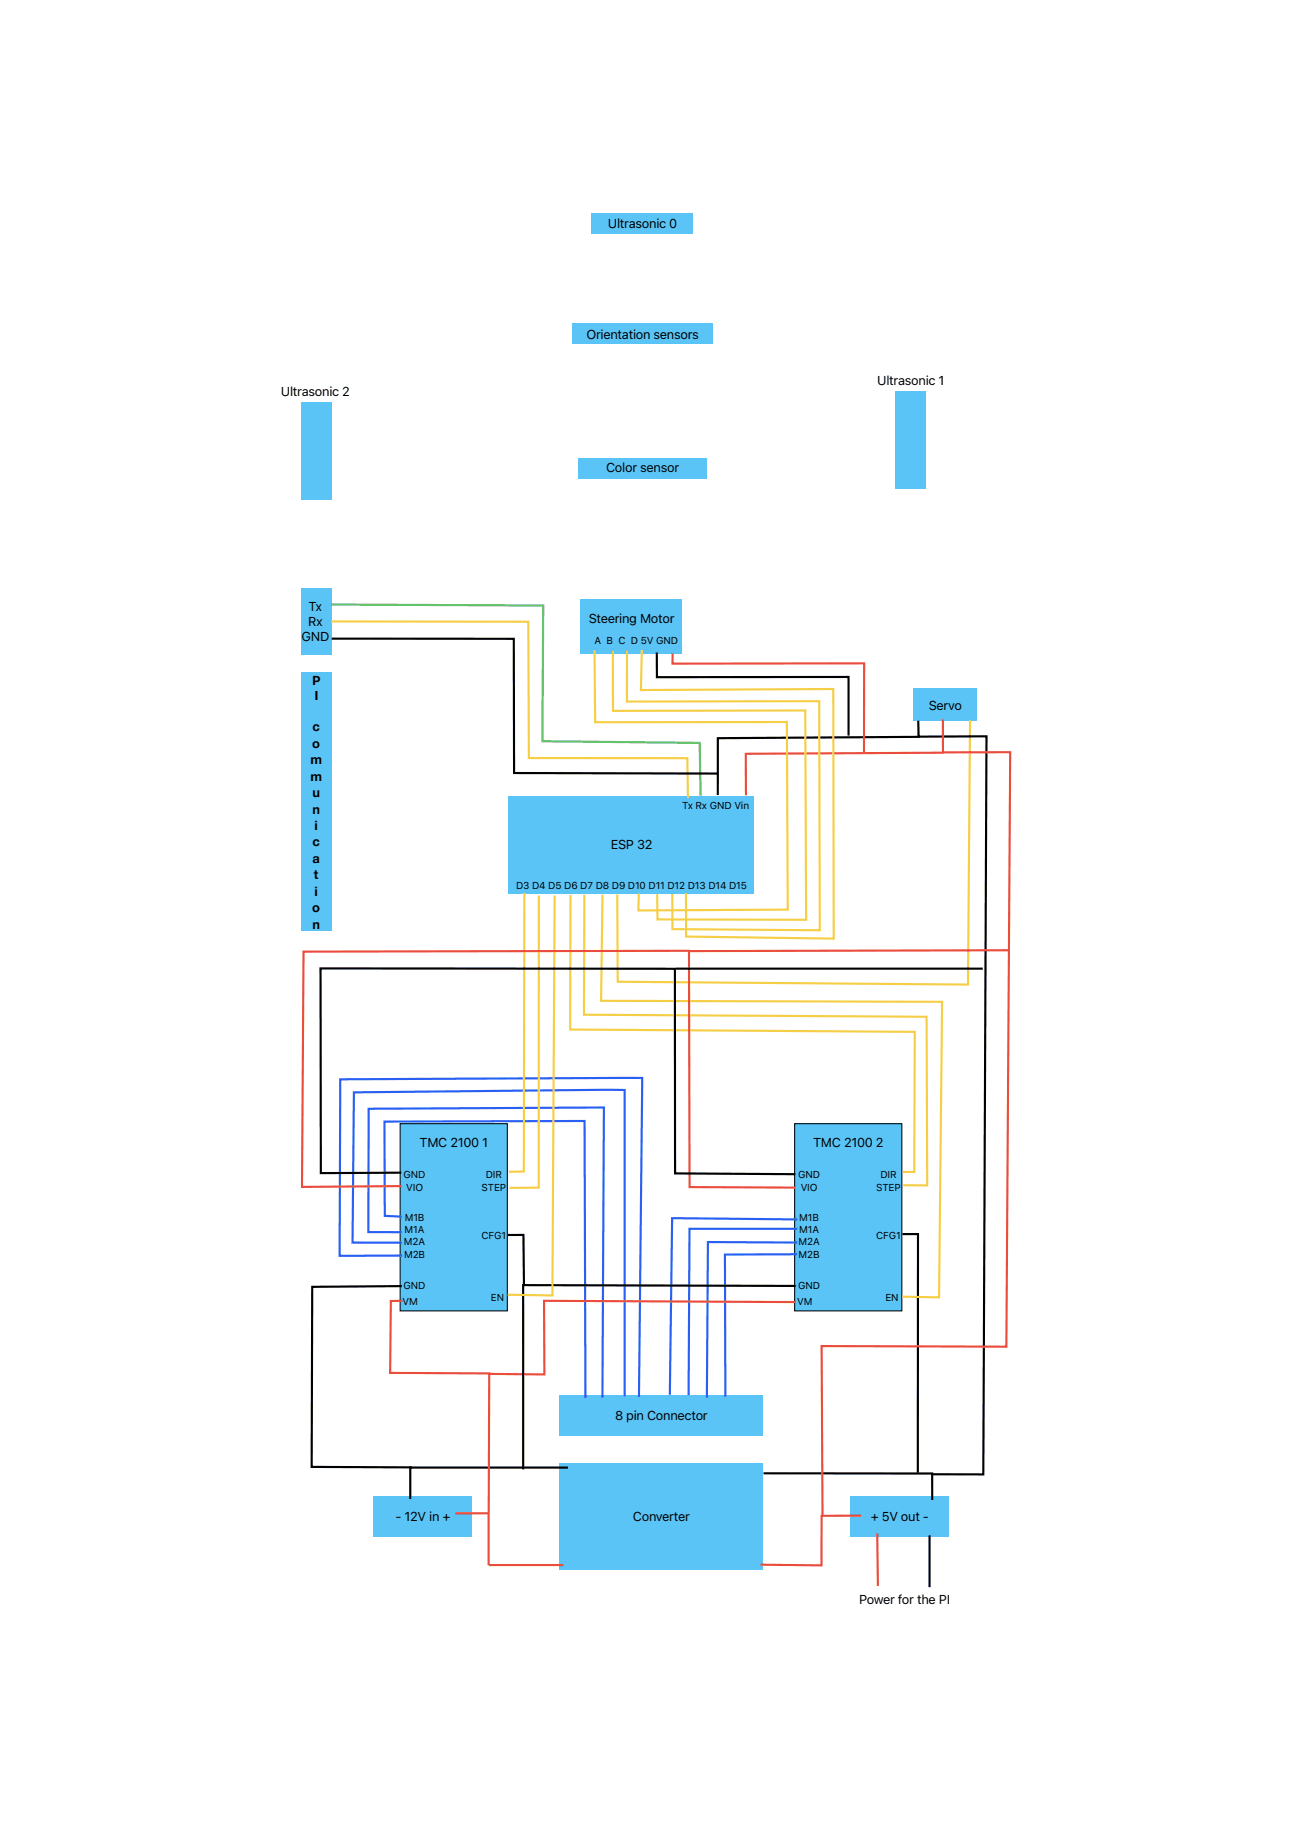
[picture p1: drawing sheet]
<svg xmlns="http://www.w3.org/2000/svg" width="210mm" height="297mm" viewBox="0 0 210 297" stroke-linecap="round" stroke-linejoin="round" font-family="sans-serif">
<path d="M65.2 183.1h17.4v30.4h-17.4z" fill="#5ac4f6"/>
<path d="M65.2 183.1h17.4v30.4h-17.4z" fill="none" stroke="#000" stroke-width=".16"/>
<g fill="#5ac4f6">
<path d="M91.1 227.3h33.2v6.6h-33.2z"/>
<path d="M91.1 238.3h33.2v17.5h-33.2z"/>
<path d="M60.9 243.7h16v6.7h-16z"/>
<path d="M138.5 243.7h16.1v6.7h-16.1z"/>
</g>
<path d="M66.7 239.1h25.8M66.8 238.9v5.3M124.4 240h27.4l.1 4.3" fill="none" stroke="#000" stroke-width=".35"/>
<path d="M74.2 246.5h5.4M79.6 246.5v8.5M79.6 255h12.2M140.3 246.9h-6.5v8.1l-9.9-.1" fill="none" stroke="#ea4d3d" stroke-width=".35"/>
<path d="M129.4 183.1h17.5v30.4h-17.5z" fill="#5ac4f6"/>
<path d="M129.4 183.1h17.5v30.4h-17.5z" fill="none" stroke="#000" stroke-width=".16"/>
<path d="M65.5 209.5l-14.6 .1-.1 29.4h16.3M82.7 201.2h2.6l.1 8.2M129.6 209.5l-44.4-.2v30.1M147 201h2.5v38.9" fill="none" stroke="#000" stroke-width=".35"/>
<path d="M65.5 211.9h-1.8l-.1 11.7 16.1 .1-.1 22.8M129.6 212.1l-41-.2 .1 12-9-.1" fill="none" stroke="#ea4d3d" stroke-width=".35"/>
<path d="M65.4 198.2l-2.7-.1-.1-15.4 32.6-.1 .2 45.1M129.9 198.6l-20.4-.2-.4 28.8M65.4 200.7h-5.4l.1-20.1 38.3-.2-.3 47.3M65.5 202.4h-8.1l.3-24.5 44.1-.3v49.9M65.5 204.5l-10.2 .1 .1-28.8 49.2-.2-.5 52M129.9 204.3l-11.8 .1 .1 23.1M129.9 202.4l-14.6-.1-.2 25.4M129.9 200.2h-17.6l-.1 27.1" fill="none" stroke="#295ff4" stroke-width=".35"/>
<path d="M82.9 129.6h40v15.9h-40z" fill="#5ac4f6"/>
<path d="M85.4 145.5l-.1 45.3-2.4 .1M87.8 145.9v47.6h-4.8M90.3 145.9l-.3 65.1-7.3-.1M92.9 145.8v21.9l56.1 .4-.1 22.8h-1.8M95.2 145.7l-.1 19.6 55.8 .3 .1 27.5h-3.9M98.1 145.7l-.2 17.3 55.6 .2-.5 48.1-6-.1" fill="none" stroke="#f6ce46" stroke-width=".35"/>
<path d="M148.8 112.2h10.3v5.2h-10.3z" fill="#5ac4f6"/>
<path d="M158 117.3l-.3 43.1-57.1-.5-.1-14.2" fill="none" stroke="#f6ce46" stroke-width=".35"/>
<path d="M149.6 117.4v2.6l11.1-.1-.5 120.3h-8.2M149.8 120l-32.9 .3v9.2M160.1 157.8h-50M65.4 191l-13.1 .1-.1-33.3h57.7l.1 33.3 19.5 .2" fill="none" stroke="#000" stroke-width=".35"/>
<path d="M153.6 117.2v5.4l11-.1-.7 96.9-30.1-.1 .2 27.7M153.7 122.6l-32.2 .2v6.8M164.2 154.8l-51.8 .1M65.4 193.2l-16.2 .1 .2-38.3 62.8-.1 .1 38.5 17.2 .1" fill="none" stroke="#ea4d3d" stroke-width=".35"/>
<path d="M94.6 97.6h16.5v8.8h-16.5z" fill="#5ac4f6"/>
<path d="M96.8 106l.1 11.7 31.3-.1 .1 30.6-24.3 .1 .1-2.7M99.8 106.1l.1 9.7 31.3-.1 .1 34.1h-24.2v-4.1M102.1 105.9v8.4l31.3-.1 .1 37.3-24-.1v-5.8M104.6 105.9l-.2 6.5 31.3-.2 .1 40.7-24-.3-.1-7.1" fill="none" stroke="#f6ce46" stroke-width=".35"/>
<path d="M107 106.3v4h31.2v9.5" fill="none" stroke="#000" stroke-width=".35"/>
<path d="M109.6 106.4v1.7h31.2l-.1 14.4" fill="none" stroke="#ea4d3d" stroke-width=".35"/>
<path d="M49 95.9h5v10.8h-5z" fill="#5ac4f6"/>
<path d="M54 101.2l32.1 .1v22.2h25.9l.1 6.5" fill="none" stroke="#f6ce46" stroke-width=".35"/>
<path d="M54 98.5l34.5 .1-.1 22.1 25.6 .3 .1 8.6" fill="none" stroke="#64c466" stroke-width=".35"/>
<path d="M54 104l29.7 .1v21.8l33.2 .1" fill="none" stroke="#000" stroke-width=".35"/>
<g fill="#5ac4f6">
<path d="M145.9 63.7h4.9v15.9h-4.9z"/>
<path d="M49 65.5h5v15.9h-5z"/>
<path d="M96.4 34.8h16.5v3.3h-16.5z"/>
<path d="M93.2 52.7h22.9v3.4h-22.9z"/>
<path d="M49 109.5h5v42.1h-5z"/>
<path d="M94.2 74.7h20.9v3.4h-20.9z"/>
</g>
<path d="M142.9 249.8l.1 8.6" fill="none" stroke="#ea4d3d" stroke-width=".35"/>
<path d="M151.4 250.1v8.5" fill="none" stroke="#000" stroke-width=".35"/>
<g font-size="2.1">
<text x="99" y="37.2">Ultrasonic 0</text>
<text x="95.5" y="55.2">Orientation sensors</text>
<text x="45.8" y="64.5">Ultrasonic 2</text>
<text x="142.9" y="62.6">Ultrasonic 1</text>
<text x="98.7" y="77">Color sensor</text>
<text x="50.3" y="99.6">Tx</text>
<text x="95.9" y="101.5">Steering Motor</text>
<text x="49.1" y="104.5">GND</text>
<text x="50.2" y="102">Rx</text>
<text x="50.8" y="111.6">P</text>
<text x="50.9" y="119.1">c</text>
<text x="51.2" y="114.1">I</text>
<text x="151.3" y="115.6">Servo</text>
<text x="50.6" y="124.5">m</text>
<text x="50.9" y="121.8">o</text>
<text x="50.6" y="127.2">m</text>
<text x="50.9" y="129.8">u</text>
<text x="50.9" y="132.5">n</text>
<text x="50.9" y="137.9">c</text>
<text x="51.2" y="135.2">i</text>
<text x="50.9" y="140.6">a</text>
<text x="51.1" y="143.2">t</text>
<text x="99.5" y="138.4">ESP 32</text>
<text x="50.9" y="148.6">o</text>
<text x="51.2" y="145.9">i</text>
<text x="50.9" y="151.3">n</text>
<text x="68.3" y="186.8">TMC 2100 1</text>
<text x="132.5" y="186.8">TMC 2100 2</text>
<text x="100.2" y="231.4">8 pin Connector</text>
<text x="64.4" y="247.8">- 12V in +</text>
<text x="103.1" y="247.8">Converter</text>
<text x="141.8" y="247.8">+ 5V out -</text>
<text x="140" y="261.4">Power for the PI</text>
</g>
<g font-size="1.6">
<text x="96.8" y="104.8">A B C D 5V GND</text>
<text x="111.1" y="131.7">Tx Rx GND Vin</text>
<text x="84.1" y="144.8">D3 D4 D5 D6 D7 D8 D9 D10 D11 D12 D13 D14 D15</text>
<text x="65.8" y="191.9">GND</text>
<text x="79.1" y="191.9">DIR</text>
<text x="130" y="191.9">GND</text>
<text x="143.4" y="191.9">DIR</text>
<text x="66.2" y="194">VIO</text>
<text x="78.4" y="194">STEP</text>
<text x="130.4" y="194">VIO</text>
<text x="142.7" y="194">STEP</text>
<text x="65.8" y="202.9">M2A</text>
<text x="65.9" y="200.9">M1A</text>
<text x="65.9" y="198.9">M1B</text>
<text x="78.5" y="201.9">CFG1</text>
<text x="130.1" y="202.9">M2A</text>
<text x="130.2" y="200.9">M1A</text>
<text x="130.2" y="198.9">M1B</text>
<text x="142.7" y="201.9">CFG1</text>
<text x="65.8" y="209.9">GND</text>
<text x="65.8" y="204.9">M2B</text>
<text x="130" y="209.9">GND</text>
<text x="130.1" y="204.9">M2B</text>
<text x="65.6" y="212.5">VM</text>
<text x="80" y="211.9">EN</text>
<text x="129.9" y="212.5">VM</text>
<text x="144.2" y="211.9">EN</text>
</g>
</svg>
